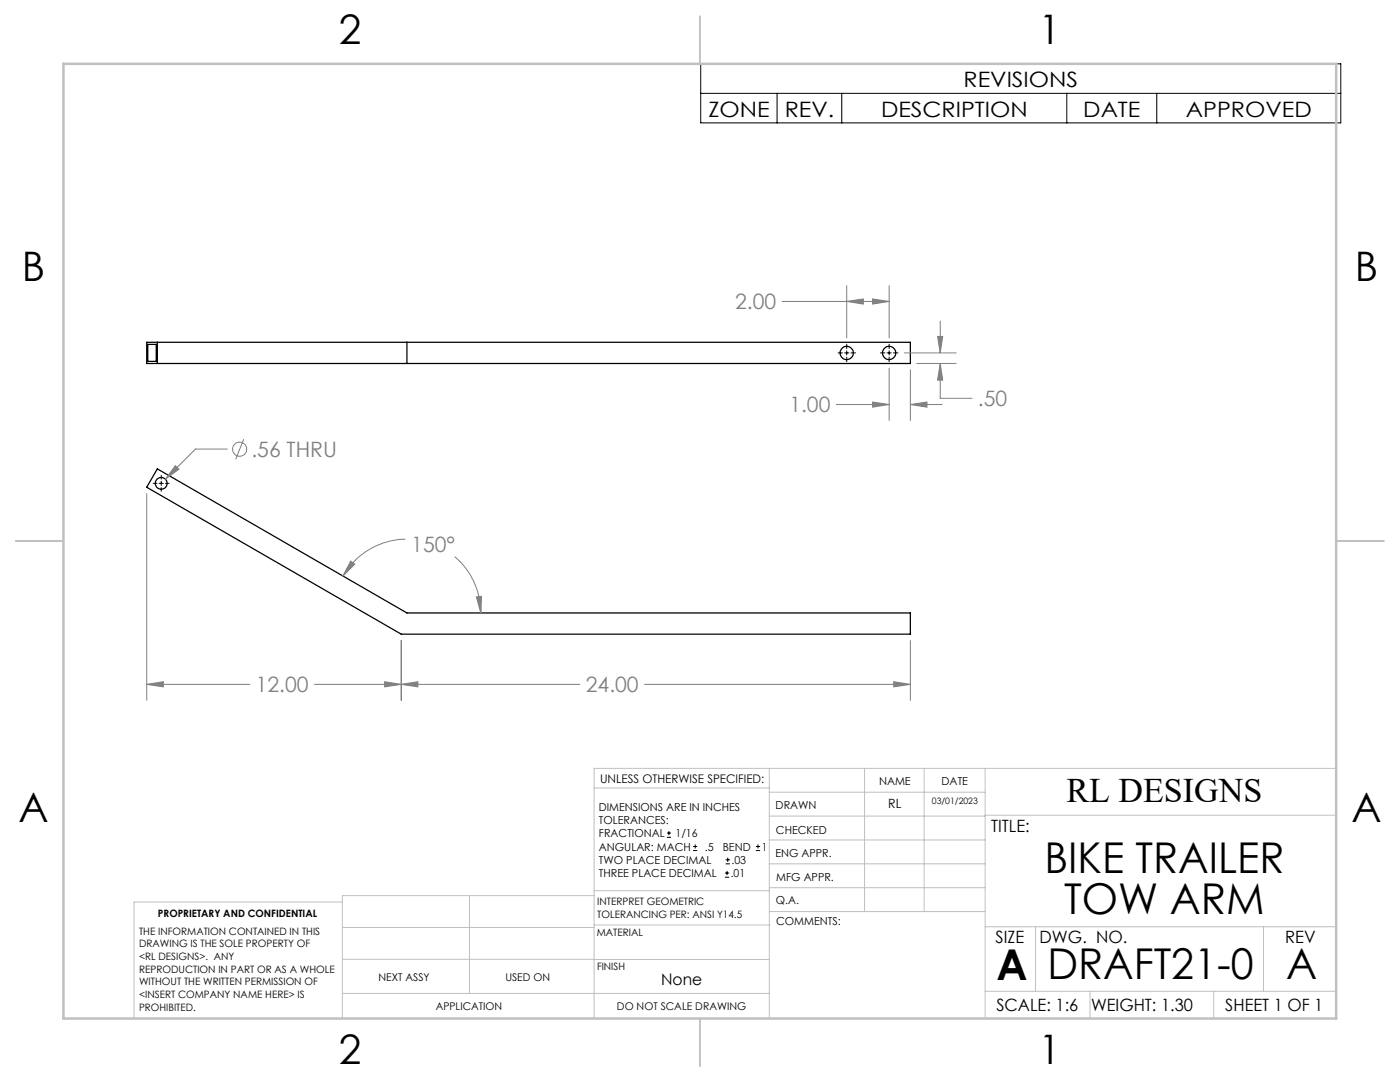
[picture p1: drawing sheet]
<svg xmlns="http://www.w3.org/2000/svg" width="279mm" height="216mm" viewBox="0 0 279 216" stroke-linecap="round" stroke-linejoin="round" font-family="sans-serif">
<g fill="none" stroke="#000" stroke-width=".25">
<path d="M29.3 68.3h152.4v4.2h-152.4zM29.5 68.7h1.7v3.4h-1.7zM31.4 68.3v4.2M81.2 68.3v4.2M31.4 93.6l49.8 28.7h100.5v4.2h-101.6l-50.8-29.3z"/>
<circle cx="169" cy="70.4" r="1.32"/>
<circle cx="177.5" cy="70.4" r="1.32"/>
<circle cx="32.2" cy="96.4" r="1.18"/>
</g>
<g fill="none" stroke="#808080" stroke-width=".2">
<path d="M169 57v10.4M174.1 59.7l3.3 .4-3.3 .6zM177.4 57v10.4M156.1 60.1h21.3M169 60.1l3.3-.4v1zM177.4 73.4v10.5M180.5 70.4h10.3M181.7 73.8v10.1M183 72.5h7.8M187.1 67.1h1l-.5 3.3zM187.6 72.5l.5 3.3h-1zM187.6 72.5v7h6.4"/>
<path d="M187.6 64.1v6.3M29.3 98.5v41.2M35 92.9l.7 .7-2.7 2zM45.4 89.6h-6.4l-6 6M48.6 87.6l-1.6 4.1M166.9 80.7h10.5M174.1 80.2l3.3 .5-3.3 .5zM181.7 80.7l3.3-.5v1zM181.7 80.7h6.3M70 112l.8 .6-2.4 2.3zM80.9 107.6a14.8 14.8 0 0 0-12.5 7.3M90.7 111.1a14.7 14.7 0 0 1 5.3 11.2"/>
<path d="M95.1 119.1l1-.1-.1 3.3zM29.3 136.6l3.3-.6v1.1zM29.3 136.6h20.5M62.8 136.6h52.9M76.8 136l3.3 .6-3.3 .5zM80.1 136.6l3.3-.6v1.1zM80.1 127.8v11.9M128.6 136.6h53.1M178.4 136l3.3 .6-3.3 .5zM181.7 127.8v11.9"/>
<circle cx="47.8" cy="89.6" r="1.42"/>
</g>
<g fill="none" stroke="#000" stroke-width=".2">
<path d="M139.8 12.7h127.8v11.8h-127.8zM139.8 18.6h127.8M155.1 18.6v5.9M168 18.6v5.9M212.9 18.6v5.9M230.9 18.6v5.9M167.3 70.4h.8M168.6 70.4h.8M169 68.7v.9M169 70v.8M169 71.3v.9M169.8 70.4h.9"/>
<path d="M175.7 70.4h.9M177 70.4h.9M177.4 68.7v.9M177.4 70v.8M177.4 71.3v.9M178.3 70.4h.9M30.6 96.4h.7M31.7 96.4h.9M32.2 94.9v.7M32.2 96v.9M32.2 97.3v.7M33 96.4h.8"/>
<path d="M133.1 167.1h.8M133.1 166.2h.8M133.5 165.8v.9M138.3 169.7h.8M138.3 168.9h.8M138.7 168.5v.8M144.7 175h.8M144.7 174.2h.8M144.8 172.4h.9M144.8 171.6h.9M145.1 173.8v.8M145.2 171.1v.9"/>
<path d="M150.8 169.7h.9M150.8 168.9h.9M151.3 168.5v.8"/>
</g>
<g fill="none" stroke="#c0c0c0" stroke-width=".2">
<path d="M118.6 157.2h34.9M153.5 153.3v49.9M153.5 158.1h43.1M172.5 153.3v28.6M184.4 153.3v28.6M196.6 153.3v49.9M266.7 153.3h-148.1v49.9M68.3 180h-41.6v23.2M93.7 178.7v19.5M118.6 178.7h-50.3v24.5M118.6 177.7h35M153.5 167.6h43.1"/>
<path d="M153.5 162.8h43.1M153.5 172.4h43.1M153.5 177.1h43.1M196.6 162.7h70.1M68.3 198.2h85.2M68.3 191.4l85.2 .1M68.3 185.1h50.3M118.6 184.6h35M153.6 181.9h43M196.6 197.8h70.1M196.6 184.9h70.1M206.7 184.9v12.9"/>
<path d="M217.5 197.8v5.4M242.2 197.8v5.4M252.2 184.9v12.9"/>
</g>
<path d="M139.7 3.2v9.5M3.1 107.9h9.6M266.7 107.9h9.5M139.7 203.2v9.6" fill="none" stroke="#c0c0c0" stroke-width=".25"/>
<path d="M12.7 12.7h254v190.5h-254z" fill="none" stroke="#c0c0c0" stroke-width=".5"/>
<path d="M178.4 136l3.3 .6-3.3 .5zM80.1 136.6l3.3-.6v1.1zM76.8 136l3.3 .6-3.3 .5zM29.3 136.6l3.3-.6v1.1zM35 92.9l-2 2.7 2.7-2zM95.1 119.1l1-.1-.1 3.3zM70 112l.8 .6-2.4 2.3zM169 60.1l3.3-.4v1zM174.1 59.7l3.3 .4-3.3 .6zM187.1 67.1h1l-.5 3.3zM187.6 72.5l.5 3.3h-1zM174.1 80.2l3.3 .5-3.3 .5zM181.7 80.7l3.3-.5v1z" fill="#808080"/>
<g font-size="8.5">
<text x="208.5" y="174.2">BIKE TRAILER</text>
<text x="212.3" y="182.3">TOW ARM</text>
<text x="198.9" y="195.5">A</text>
<text x="209" y="195.4">DRAFT21-0</text>
<text x="256.7" y="195.4">A</text>
</g>
<g font-size="8.1">
<text x="67.6" y="8.9">2</text>
<text x="207.3" y="8.9">1</text>
<text x="4.4" y="56.1">B</text>
<text x="270.4" y="56.1">B</text>
<text x="3.7" y="164.1">A</text>
<text x="269.7" y="164.1">A</text>
<text x="67.6" y="212.4">2</text>
<text x="207.3" y="212.4">1</text>
</g>
<text font-size="6.9" x="212.8" y="160.1">RL DESIGNS</text>
<g font-size="4.2">
<text x="192.3" y="17.4">REVISIONS</text>
<text x="141.4" y="23.3">ZONE</text>
<text x="156.6" y="23.3">REV.</text>
<text x="175.8" y="23.3">DESCRIPTION</text>
<text x="216.2" y="23.3">DATE</text>
<text x="236.7" y="23.3">APPROVED</text>
</g>
<g font-size="4.2" fill="#808080">
<text x="146.7" y="61.7">2.00</text>
<text x="157.5" y="82.3">1.00</text>
<text x="195.2" y="81.1">.50</text>
<text x="50.2" y="91.2">.56 THRU</text>
<text x="82.1" y="110.1">150°</text>
<text x="51" y="138.1">12.00</text>
<text x="116.9" y="138.1">24.00</text>
</g>
<g font-size="3.4">
<text x="197.8" y="166">TITLE:</text>
<text x="198.7" y="188.1">SIZE</text>
<text x="207.5" y="188.1">DWG. NO.</text>
<text x="256.5" y="188.2">REV</text>
<text x="198.8" y="201.7">SCALE: 1:6</text>
<text x="217.7" y="201.8">WEIGHT: 1.30</text>
<text x="244.5" y="201.7">SHEET 1 OF 1</text>
</g>
<text font-size="3.2" x="132" y="196.6">None</text>
<text font-size="2.5" x="177.3" y="161.3">RL</text>
<text font-size="2.4" x="119.8" y="156.2">UNLESS OTHERWISE SPECIFIED:</text>
<g font-size="2.2">
<text x="119.5" y="161.8">DIMENSIONS ARE IN INCHES</text>
<text x="154.8" y="161.4">DRAWN</text>
<text x="175.4" y="156.6">NAME</text>
<text x="187.9" y="156.7">DATE</text>
<text x="119.5" y="164.4">TOLERANCES:</text>
<text x="119.5" y="167.1">FRACTIONAL</text>
<text x="134.8" y="167.1">1/16</text>
<text x="154.9" y="166.3">CHECKED</text>
<text x="119.5" y="172.4">TWO PLACE DECIMAL</text>
<text x="119.5" y="169.7">ANGULAR: MACH</text>
<text x="140.7" y="169.7">.5</text>
<text x="144.2" y="169.7">BEND</text>
<text x="146" y="172.4">.03</text>
<text x="152" y="169.7">1</text>
<text x="154.8" y="171">ENG APPR.</text>
<text x="119.5" y="175">THREE PLACE DECIMAL</text>
<text x="145.8" y="175">.01</text>
<text x="154.9" y="175.7">MFG APPR.</text>
<text x="154.9" y="180.4">Q.A.</text>
<text x="154.9" y="184.6">COMMENTS:</text>
</g>
<g font-size="2.1">
<text x="75.5" y="195.7">NEXT ASSY</text>
<text x="100.9" y="195.7">USED ON</text>
<text x="86.9" y="201.5">APPLICATION</text>
<text x="123.1" y="201.6">DO NOT SCALE DRAWING</text>
</g>
<g font-size="2">
<text x="31.5" y="182.9">PROPRIETARY AND CONFIDENTIAL</text>
<text x="119.2" y="180.6">INTERPRET GEOMETRIC</text>
<text x="119.2" y="183.1">TOLERANCING PER: ANSI Y14.5</text>
<text x="27.8" y="186.5">THE INFORMATION CONTAINED IN THIS</text>
<text x="27.8" y="189">DRAWING IS THE SOLE PROPERTY OF</text>
<text x="27.8" y="191.6">&lt;RL DESIGNS&gt;. ANY</text>
<text x="119.1" y="186.7">MATERIAL</text>
<text x="27.8" y="194.1">REPRODUCTION IN PART OR AS A WHOLE</text>
<text x="27.8" y="196.6">WITHOUT THE WRITTEN PERMISSION OF</text>
<text x="119.1" y="193.5">FINISH</text>
<text x="27.8" y="199.1">&lt;INSERT COMPANY NAME HERE&gt; IS</text>
<text x="27.8" y="201.7">PROHIBITED.</text>
</g>
<text font-size="1.8" x="186" y="160.5">03/01/2023</text>
</svg>
